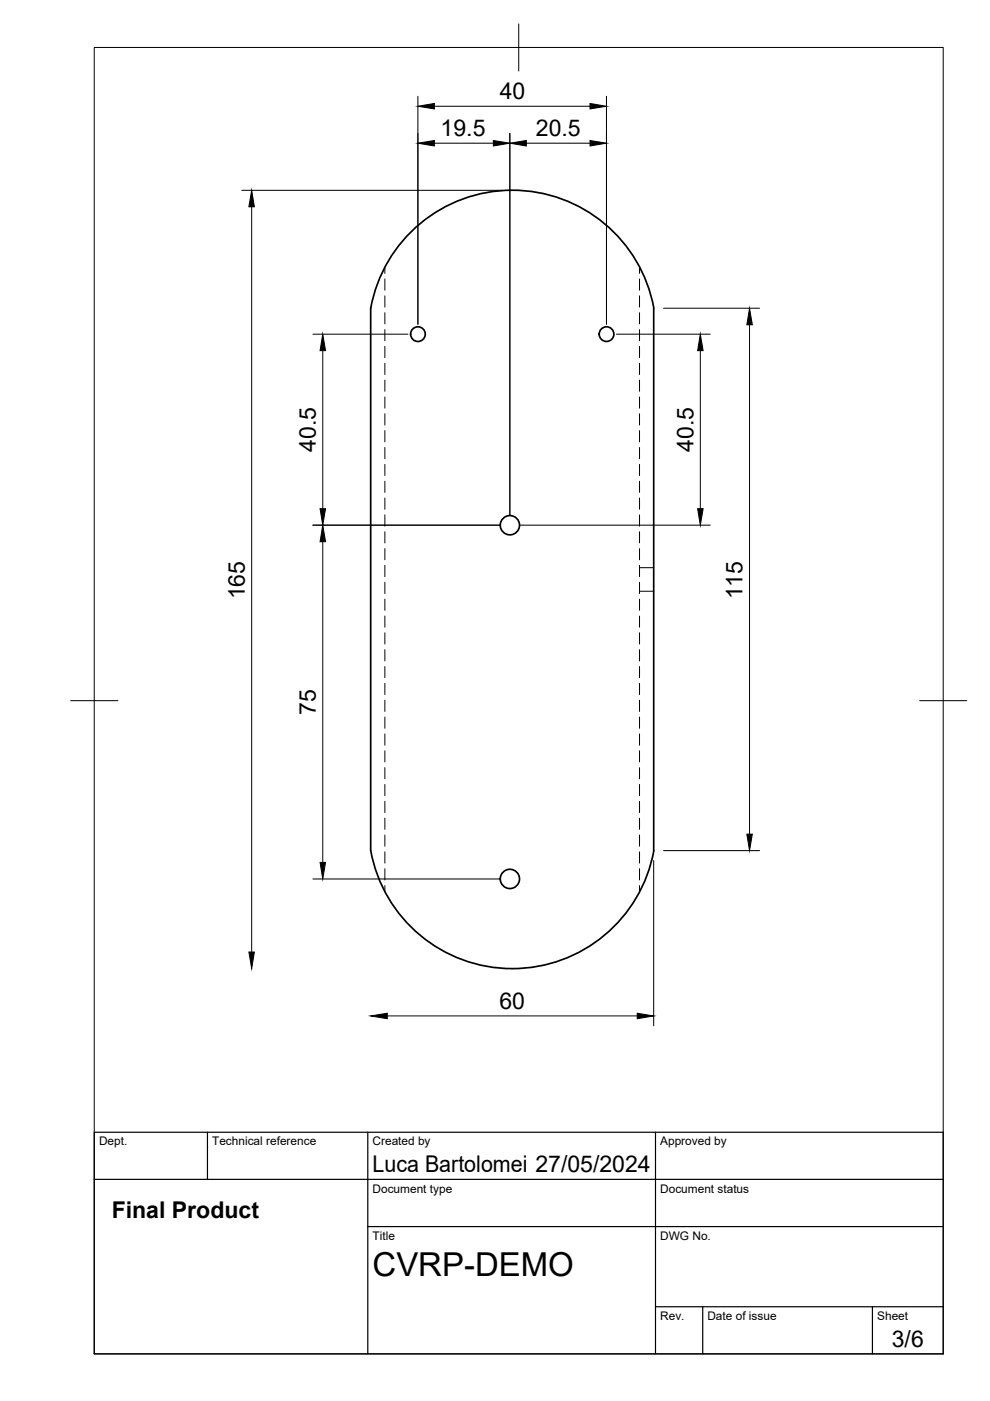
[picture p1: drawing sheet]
<svg xmlns="http://www.w3.org/2000/svg" width="210mm" height="297mm" viewBox="0 0 210 297" stroke-linecap="round" stroke-linejoin="round" font-family="sans-serif">
<!-- layer: Visible -->
<g fill="none" stroke="#000" stroke-width=".36">
<path d="M86.9 49.4a30.5 30.5 0 0 1 51.7 15.9v115.1a30.5 30.5 0 0 1-30 25 30.5 30.5 0 0 1-30-25v-115.1a30.4 30.4 0 0 1 8.3-15.9z"/>
<circle cx="88.6" cy="70.8" r="1.56"/>
<circle cx="128.6" cy="70.8" r="1.56"/>
<circle cx="108.1" cy="111.4" r="2.04"/>
<circle cx="108.1" cy="186.3" r="2.04"/>
</g>
<!-- layer: Hidden -->
<g fill="none" stroke="#000" stroke-width=".21">
<path d="M81.6 56.7v1.3M81.6 59.1v2.4M135.6 56.7v1.3M135.6 59.1v2.4M81.6 62.7v2.4M81.6 66.3v2.4M81.6 69.9v2.3M81.6 73.4v2.4M81.6 77v2.4M135.6 62.7v2.4M135.6 66.3v2.4M135.6 69.9v2.3"/>
<path d="M135.6 73.4v2.4M135.6 77v2.4M81.6 80.6v2.4M81.6 84.2v2.3M81.6 87.7v2.4M81.6 91.3v2.4M81.6 94.9v2.4M81.6 98.5v2.3M135.6 80.6v2.4M135.6 84.2v2.3M135.6 87.7v2.4M135.6 91.3v2.4"/>
<path d="M135.6 94.9v2.4M135.6 98.5v2.3M81.6 102v2.4M81.6 105.6v2.4M81.6 109.2v2.4M81.6 112.7v2.4M81.6 116.3v2.4M81.6 119.9v2.4M135.6 102v2.4M135.6 105.6v2.4M135.6 109.2v2.4M135.6 112.7v2.4"/>
<path d="M135.6 116.3v2.4M135.6 119.9v2.4M81.6 123.5v2.3M81.6 127v2.4M81.6 130.6v2.4M81.6 134.2v2.4M81.6 137.7v2.4M135.6 123.5v2.3M135.6 127v2.4M135.6 130.6v2.4M135.6 134.2v2.4M135.6 137.7v2.4"/>
<path d="M135.6 125.4h3M135.6 120.4h3M81.6 141.3v2.4M81.6 144.9v2.4M81.6 148.4v2.4M81.6 152v2.4M81.6 155.6v2.4M81.6 159.2v2.4M135.6 141.3v2.4M135.6 144.9v2.4M135.6 148.4v2.4M135.6 152v2.4"/>
<path d="M135.6 155.6v2.4M135.6 159.2v2.4M81.6 162.8v2.3M81.6 166.3v2.4M81.6 169.9v2.4M81.6 173.5v2.3M81.6 177v2.4M135.6 162.8v2.3M135.6 166.3v2.4M135.6 169.9v2.4M135.6 173.5v2.3M135.6 177v2.4"/>
<path d="M81.6 180.6v2.4M81.6 184.2v2.4M81.6 187.8v1.2M135.6 180.6v2.4M135.6 184.2v2.4M135.6 187.8v1.2"/>
</g>
<!-- layer: BORDER -->
<path d="M20 10.1h180v276.9h-180zM110 5.1v10M15 148.6h10M195 148.6h10" fill="none" stroke="#000" stroke-width=".21"/>
<!-- layer: TITLEBLOCK -->
<path d="M20 240.1h180v46.9h-180zM20 250h180M44 240.1v9.9M78 240.1v46.9M139 240.1v46.9M78 260.1h122M139 277.1h61M149 277.1v9.9M185 277.1v9.9" fill="none" stroke="#000" stroke-width=".25"/>
<!-- layer: FD_Dimensions -->
<g fill="none" stroke="#000" stroke-width=".21">
<path d="M88.6 20.4v48.4M92.1 22.5h33M92.1 30.4h12.5M108.1 28.3v80.9M111.6 30.4h13.5M128.6 20.4v48.4M51.3 40.4h55.2M53.4 43.8v158.1M66.3 70.9h20.2M68.4 74.3v33.6M130.7 70.9h19.9M140.7 65.3h20.3"/>
<path d="M148.5 74.3v33.6M158.9 68.9v108M66.3 111.3h39.7M68.4 114.9v67.9M110.2 111.3h40.4M66.3 186.4h39.7M138.6 182.4v35.1M140.7 180.3h20.3M82.1 215.4h53"/>
</g>
<g fill="#000" stroke="#000" stroke-width=".21">
<path d="M88.6 22.5l3.5-.6v1.2zM88.6 30.4l3.5-.6v1.2zM104.6 29.8l3.5 .6-3.5 .6zM108.1 30.4l3.5-.6v1.2zM125.1 21.9l3.5 .6-3.5 .6zM125.1 29.8l3.5 .6-3.5 .6zM53.4 40.4l.5 3.4h-1.1zM68.4 70.9l.6 3.4h-1.1zM148.5 70.9l.6 3.4h-1.2zM158.9 65.3l.6 3.6h-1.2zM68.4 111.3l.6 3.6h-1.1zM67.9 107.9h1.1l-.6 3.4z"/>
<path d="M147.9 107.9h1.2l-.6 3.4zM158.3 176.9h1.2l-.6 3.4zM67.9 182.8h1.1l-.6 3.6zM52.8 201.9h1.1l-.5 3.4zM78.6 215.4l3.5-.6v1.2zM135.1 214.8l3.5 .6-3.5 .6z"/>
</g>
<text font-size="7" x="79" y="270.6">CVRP-DEMO</text>
<g font-size="4.9">
<text x="106" y="21.1">40</text>
<text x="93.4" y="28.9">19.5</text>
<text x="113.6" y="28.9">20.5</text>
<text x="67" y="95.8" transform="rotate(-90 67 95.8)">40.5</text>
<text x="147" y="95.8" transform="rotate(-90 147 95.8)">40.5</text>
<text x="51.9" y="127.1" transform="rotate(-90 51.9 127.1)">165</text>
<text x="157.5" y="127.1" transform="rotate(-90 157.5 127.1)">115</text>
<text x="67" y="151.6" transform="rotate(-90 67 151.6)">75</text>
<text x="105.9" y="213.9">60</text>
<text x="79" y="248.5">Luca Bartolomei 27/05/2024</text>
<text x="23.7" y="258.2">Final Product</text>
<text x="189.1" y="285.7">3/6</text>
</g>
<g font-size="2.5">
<text x="21" y="242.9">Dept.</text>
<text x="45" y="242.9">Technical reference</text>
<text x="79" y="242.9">Created by</text>
<text x="140" y="242.9">Approved by</text>
<text x="79" y="252.8">Document type</text>
<text x="140" y="252.8">Document status</text>
<text x="79" y="262.9">Title</text>
<text x="140" y="262.9">DWG No.</text>
<text x="140" y="279.9">Rev.</text>
<text x="150" y="279.9">Date of issue</text>
<text x="186" y="279.9">Sheet</text>
</g>
</svg>
